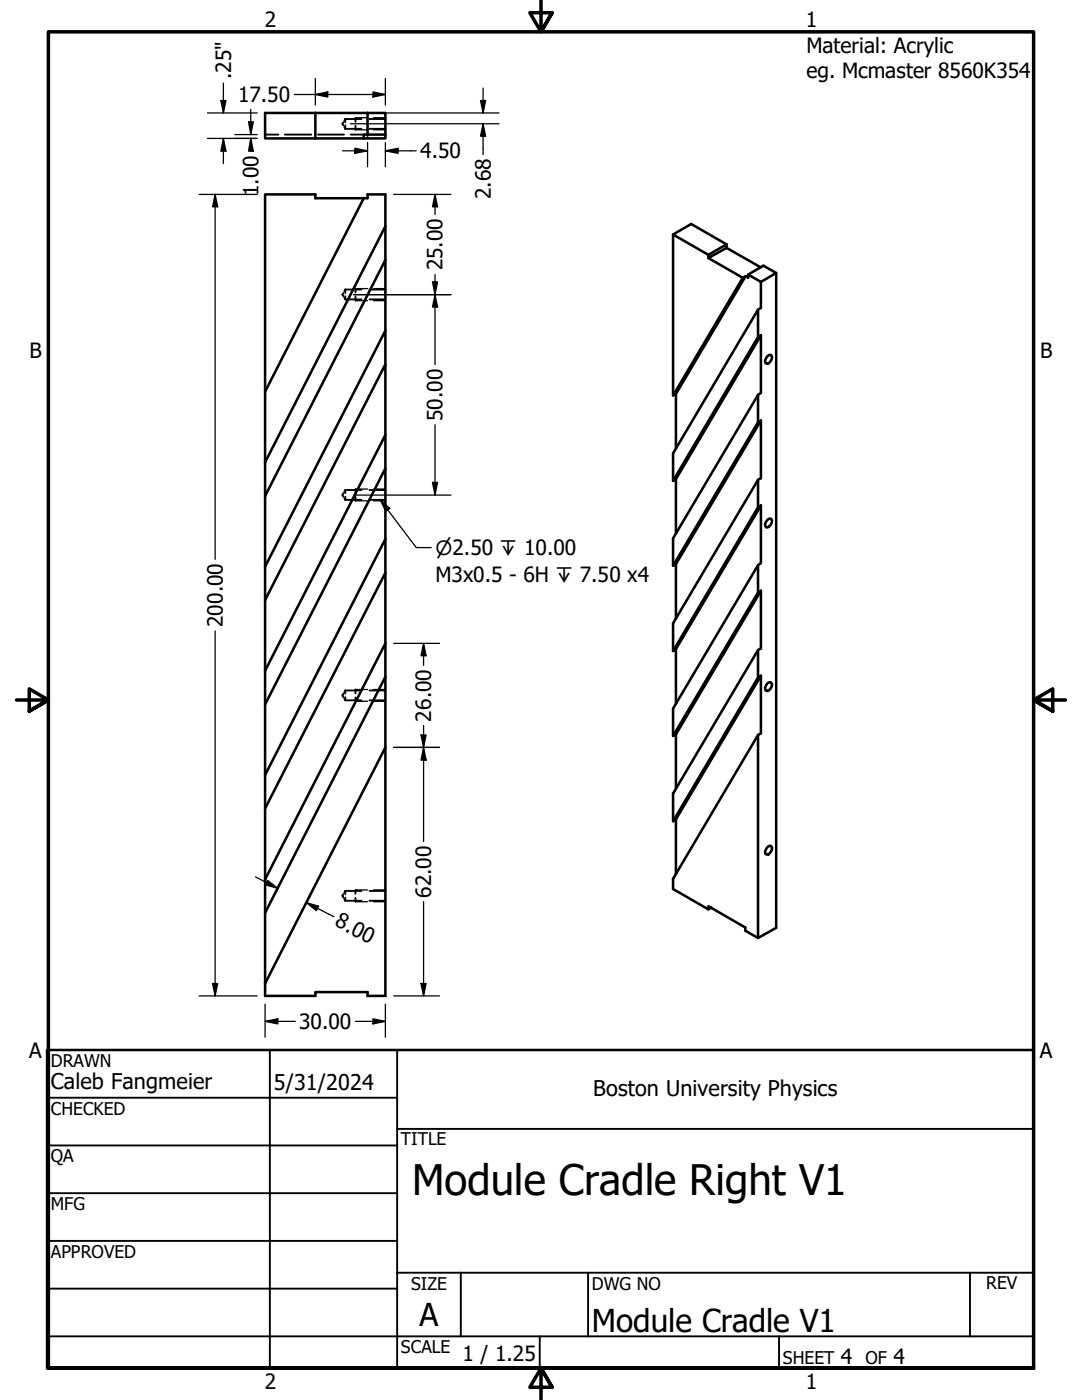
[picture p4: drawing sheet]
<svg xmlns="http://www.w3.org/2000/svg" width="216mm" height="279mm" viewBox="0 0 216 279" stroke-linecap="round" stroke-linejoin="round" font-family="sans-serif">
<!-- layer: Hidden (ANSI) -->
<g fill="none" stroke="#000" stroke-width=".38">
<path d="M52.9 26.9h2.7M56.8 26.9h5.3M63.4 26.9h5.2M68.5 24.4l-.2 .3 .2 .3M68.7 25.3l.2 .4M68.9 23.7v.7M68.9 25v.7M68.9 23.7l-.2 .4M68.9 23.7h3.2M68.9 25.7h3.2M70 26.9h2.6M70.9 23.5v.8"/>
<path d="M70.9 25.1v.8M73.3 26.9v.2M73.3 27.4v.2M73.7 23.7h3.2M73.7 25.7h3.2M68.5 58.5l-.2 .3 .2 .3M68.7 59.4l.2 .4M68.9 57.8v.7M68.9 59.1v.7M68.9 57.8l-.2 .3M68.9 57.8h3.2M68.9 59.8h3.2"/>
<path d="M70.9 57.6v.8M70.9 59.2v.8M73.7 57.8h3.2M73.7 59.8h3.2M68.5 98.4l-.2 .4 .2 .3M68.7 99.4l.2 .4M68.9 97.8v.6M68.9 99.1v.7M68.9 97.8l-.2 .3M68.9 97.8h3.2M68.9 99.8h3.2M70.9 97.6v.8"/>
<path d="M70.9 99.2v.7M73.7 97.8h3.2M73.7 99.8h3.2M68.5 138.4l-.2 .4 .2 .3M68.7 139.4l.2 .4M68.9 137.8v.6M68.9 139.1v.7M68.9 137.8l-.2 .3M68.9 137.8h3.2M68.9 139.8h3.2M70.9 137.6v.8M70.9 139.2v.8"/>
<path d="M73.7 137.8h3.2M73.7 139.8h3.2M68.5 178.4l-.2 .4 .2 .3M68.7 179.5l.2 .3M68.9 177.8v.6M68.9 179.1v.7M68.9 177.8l-.2 .3M68.9 177.8h3.2M68.9 179.8h3.2M70.9 177.6v.8M70.9 179.2v.8M73.7 177.8h3.2"/>
<path d="M73.7 179.8h3.2"/>
</g>
<!-- layer: Hidden Narrow (ANSI) -->
<g fill="none" stroke="#000" stroke-width=".25">
<path d="M70.9 23.5h2.4M70.9 25.9h2.4M74.5 23.5h2.4M74.5 25.9h2.4M70.9 57.6h2.4M74.5 57.6h2.4M70.9 60h2.4M74.5 60h2.4M70.9 97.6h2.4M70.9 99.9h2.4M74.5 97.6h2.4M74.5 99.9h2.4"/>
<path d="M70.9 137.6h2.4M70.9 140h2.4M74.5 137.6h2.4M74.5 140h2.4M70.9 177.6h2.4M70.9 180h2.4M74.5 177.6h2.4M74.5 180h2.4"/>
</g>
<!-- layer: Visible (ANSI) -->
<g fill="none" stroke="#000" stroke-width=".51">
<path d="M62.9 22.5v5.1M62.9 27.6h9.7M72.6 39.6l-19.7 38.6v14.1M73.3 26.9h-.7v.7M73.3 22.5h3.6v4.4M73.3 22.5h-20.4v5.1h10M73.3 22.5v4.4M73.3 26.9h3.6M76.9 26.9v.7h-4.3M76.9 51.9v-13.1h-3.6v.8h-10.4v-.8h-10v39.4M76.9 45.1l-24 47.2M134.3 46.8v32.1"/>
<path d="M141.4 50.9l3.6-2.1v.7l-3.6 2zM141.4 51.5l6.8 3.9M145 48.8l-7.1-4.1-3.6 2.1 7.1 4.1M145 49.5l6.8 3.8M148.2 55.4l.6-.3 .5 .3v-.6l3-1.8 2.6 1.5v130.7l-3.6 2-2.6-1.5v-.6l-7.3-4.3v.7l.5-.3M148.8 55.1l-13.9 23.5-.6 .3 13.9-23.5M149.3 54.8l2.5 1.5M151.8 56.3v5.2l-.5 .3-17 28.7v5.4M154.9 54.5l-3.1 1.8M76.9 66v-14.1l-24 47.1v14.1M76.9 66v6.7M76.9 66l-24 47.1"/>
<path d="M134.9 78.6v10.9M151.3 67.2l.5-.3-16.9 28.7-.6 .3zM151.3 61.8v5.4M151.3 78.8v5.5M151.8 66.9v11.5l-.5 .4-17 28.6v5.5M153.2 71.1l.3-.3 .4 .1a1.14 1.14 0 0 1-.9 1.7l-.3-.2v-.4zM52.9 92.3v6.7M76.9 86.8v-14.1l-24 47.1v14.1M76.9 86.8v6.7M76.9 86.8l-24 47.1M134.9 95.6v10.9M151.3 84.3l.5-.4-16.9 28.7-.6 .3z"/>
<path d="M151.3 95.8v5.4M151.8 83.9v11.5l-.5 .4-17 28.6v5.5M52.9 113.1v6.7M76.9 107.6v-14.1l-24 47.1v14.1M76.9 107.6v6.7M76.9 107.6l-24 47.1M134.9 112.6v10.8M151.3 101.2l.5-.3-16.9 28.6-.6 .4zM151.3 118.2l.5-.3-16.9 28.7-.6 .3zM151.3 112.8v5.4M151.8 100.9v11.5l-.5 .4-17 28.6v5.5M151.8 117.9v11.5l-.5 .3-17 28.7v5.5"/>
<path d="M153.2 103.7l.7-.2a1.2 1.2 0 0 1-.9 1.8 .98 .98 0 0 1 .2-1.6zM52.9 133.9v6.7M76.9 128.4v-14.1l-24 47.1v14.1M76.9 128.4v6.7M76.9 128.4l-24 47.1M134.9 129.5v11M151.3 135.2l.5-.3-16.9 28.6-.6 .4zM151.3 129.7v5.5M151.8 134.9v11.5l-.5 .3M153.2 136.3l.3-.2 .4 .1a1.16 1.16 0 0 1-.9 1.7 .98 .98 0 0 1 .2-1.6zM52.9 154.7v6.7M76.9 149.2v49.6h-3.6v-.8h-10.4v.8h-10v-2.5"/>
<path d="M76.9 149.2v-14.1l-24 47.1v14.1M76.9 149.2l-24 47.1M134.9 146.6v10.8M151.3 146.7l-17 28.7v2l7.1 4.1M151.3 146.7v40.5M52.9 175.5v6.7M134.9 163.5v10.9M153.2 169l.3-.2h.4a1.14 1.14 0 0 1-.9 1.8l-.3-.2v-.4z"/>
</g>
<!-- layer: Border (ANSI) -->
<path d="M107.9 0v6.4l-2.2-3.9h4.5l-2.3 3.9 2.3-3.9M3.3 139.7h6.4l-3.9-2.2v4.4l3.9-2.2-3.9 2.2M212.6 139.7h-6.4l3.9-2.2v4.4l-3.9-2.2 3.9 2.2M9.7 273v-266.6h196.5v266.6h-196.5h196.5M110.2 276.9l-2.3-3.9 2.3 3.9h-4.5l2.2-3.9v6.4" fill="none" stroke="#000" stroke-width=".7"/>
<!-- layer: Title (ANSI) -->
<g fill="none" stroke="#000" stroke-width=".38">
<path d="M9.4 219.1h69.8M53.8 209.5v63.5M79.2 209.5v63.5M9.4 228.6h69.8M9.4 238.1h69.8M79.2 225.3h127M9.4 247.6h69.8M9.4 257.2h69.8M79.2 254h127M91.9 254v12.7M117.3 254v12.7M193.5 254v12.7"/>
<path d="M9.4 266.7h196.8M107.7 266.7v6.3M155.4 266.7v6.3"/>
</g>
<path d="M9.4 209.5h196.8v63.5h-196.8z" fill="none" stroke="#000" stroke-width=".51"/>
<!-- layer: Dimension (ANSI) -->
<g fill="none" stroke="#000" stroke-width=".25">
<path d="M44.6 16.6v5.9M58.7 18.9h18.2M62.9 18.9l2.5-.5v1zM62.9 15.7v5.3M74.4 18.4l2.5 .5-2.5 .5zM76.9 15.7v5.3M96.4 17.6v4.9M39.8 38.8h11.5M41.4 22.5h9.9M41.4 27.6h9.9M42.9 38.8l.5 2.5h-1zM42.9 38.8v72.8"/>
<path d="M44.1 20.1h1l-.5 2.4zM44.6 27.6l.5 2.6h-1zM44.6 27.6v5M46.9 26.9h4.4M49.6 24.3h.9l-.5 2.6zM50 27.6l.5 2.6h-.9zM50 30.2h.1M50 21.8v5.1M50 27.6v2.6M68.3 30.1h5M69.9 24.7h29.7M70.8 29.6l2.5 .5-2.5 .5z"/>
<path d="M73.3 28.4v4.9M74.9 22.5h24.7M76.9 30.1l2.5-.5v1zM76.9 28.4v4.9M76.9 30.1h6.2M78.5 38.8h11.5M86.8 38.8l.5 2.5h-1zM86.8 38.8v4M95.9 20.1h1l-.5 2.4zM96.4 24.7l.5 2.5h-1zM96.4 24.7v6.2M70.5 58.8h19.5"/>
<path d="M86.3 56.3h1l-.5 2.5zM86.8 58.8l.5 2.5h-1zM86.8 54.8v18M70.5 98.8h19.5M86.3 96.3h1l-.5 2.5zM86.8 84.8v14M42.9 125.9v72.9M78.5 128.4h9.2M84.5 128.4l.5 2.5h-1zM84.5 128.4v4.4M78.5 149.2h9.2M84 146.7h1l-.5 2.5z"/>
<path d="M84.5 149.2l.5 2.5h-1zM84.5 144.8v23.2M51 175l4.4 2.3M53.4 175.7l2 1.6-2.4-.7zM84.5 180v18.8M39.8 198.8h11.5M42.4 196.3h1l-.5 2.5zM61.2 180.1l2.4 .7-.5 .9zM61.2 180.1l5.4 2.8M78.5 198.8h9.2M84 196.3h1l-.5 2.5zM52.9 203.8l2.5-.5v1z"/>
<path d="M52.9 203.8h6M52.9 200.4v6.6M70.9 203.8h6M74.4 203.3l2.5 .5-2.5 .5zM76.9 200.4v6.6"/>
</g>
<g fill="#000">
<path d="M62.9 18.9l2.5-.5v1zM74.4 18.4l2.5 .5-2.5 .5zM44.1 20.1h1l-.5 2.4zM44.6 27.6l.5 2.6h-1zM49.6 24.3h.9l-.5 2.6zM50 27.6l.5 2.6h-.9zM70.8 29.6l2.5 .5-2.5 .5zM76.9 30.1l2.5-.5v1zM95.9 20.1h1l-.5 2.4zM96.4 24.7l.5 2.5h-1zM42.9 38.8l.5 2.5h-1zM86.3 56.3h1l-.5 2.5z"/>
<path d="M86.8 38.8l.5 2.5h-1zM86.8 58.8l.5 2.5h-1zM86.3 96.3h1l-.5 2.5zM84.5 128.4l.5 2.5h-1zM84 146.7h1l-.5 2.5zM84.5 149.2l.5 2.5h-1zM53.4 175.7l2 1.6-2.4-.7zM42.4 196.3h1l-.5 2.5zM61.2 180.1l2.4 .7-.5 .9zM84 196.3h1l-.5 2.5zM52.9 203.8l2.5-.5v1zM74.4 203.3l2.5 .5-2.5 .5z"/>
</g>
<!-- layer: Symbol (ANSI) -->
<path d="M75.9 99.8l1.9 1.7-.8 .5zM75.9 99.8l7.2 9.5h2.9" fill="none" stroke="#000" stroke-width=".25"/>
<path d="M75.9 99.8l1.9 1.7-.8 .5z" fill="#000"/>
<text font-size="8.4" x="82.2" y="238.5">Module Cradle Right V1</text>
<g font-size="6.3">
<text x="83.7" y="264.5">A</text>
<text x="118.1" y="265.8">Module Cradle V1</text>
</g>
<g font-size="4.3">
<text x="10.2" y="217.4">Caleb Fangmeier</text>
<text x="54.6" y="217.6">5/31/2024</text>
<text x="118.4" y="218.6">Boston University Physics</text>
</g>
<g font-size="4.2">
<text x="52.8" y="5.3">2</text>
<text x="160.8" y="5.3">1</text>
<text x="160.9" y="10.5">Material: Acrylic</text>
<text x="46.1" y="15.8" transform="rotate(-90 46.1 15.8)">.25&quot;</text>
<text x="160.9" y="15.5">eg. Mcmaster 8560K354</text>
<text x="47.5" y="20.4">17.50</text>
<text x="83.8" y="31.6">4.50</text>
<text x="51.6" y="39.1" transform="rotate(-90 51.6 39.1)">1.00</text>
<text x="97.9" y="39.8" transform="rotate(-90 97.9 39.8)">2.68</text>
<text x="88.3" y="54" transform="rotate(-90 88.3 54)">25.00</text>
<text x="5.9" y="71.4">B</text>
<text x="207.6" y="71.4">B</text>
<text x="88.3" y="84" transform="rotate(-90 88.3 84)">50.00</text>
<text x="86.9" y="116.1">M3x0.5 - 6H ↧ 7.50 x4</text>
<text x="44.4" y="125.2" transform="rotate(-90 44.4 125.2)">200.00</text>
<text x="86" y="144" transform="rotate(-90 86 144)">26.00</text>
<text x="86" y="179.2" transform="rotate(-90 86 179.2)">62.00</text>
<text x="66.6" y="184.7" transform="rotate(27 66.6 184.7)">8.00</text>
<text x="59.7" y="205.4">30.00</text>
<text x="5.8" y="211.1">A</text>
<text x="207.5" y="211.1">A</text>
<text x="92.3" y="271.7">1 / 1.25</text>
<text x="167.8" y="272.2">4</text>
<text x="178.3" y="272.2">4</text>
<text x="52.8" y="277.1">2</text>
<text x="160.8" y="277.1">1</text>
</g>
<text font-size="3.9" x="86.9" y="110.8">⌀2.50 ↧ 10.00</text>
<g font-size="3.5">
<text x="10.2" y="212.9">DRAWN</text>
<text x="10.2" y="222.4">CHECKED</text>
<text x="10.2" y="232">QA</text>
<text x="80" y="228.6">TITLE</text>
<text x="10.2" y="241.5">MFG</text>
<text x="10.2" y="251">APPROVED</text>
<text x="82" y="257.4">SIZE</text>
<text x="118.1" y="257.4">DWG NO</text>
<text x="196.8" y="257.3">REV</text>
<text x="80" y="270.1">SCALE</text>
<text x="156.2" y="272.2">SHEET</text>
<text x="172.7" y="272.2">OF</text>
</g>
</svg>
